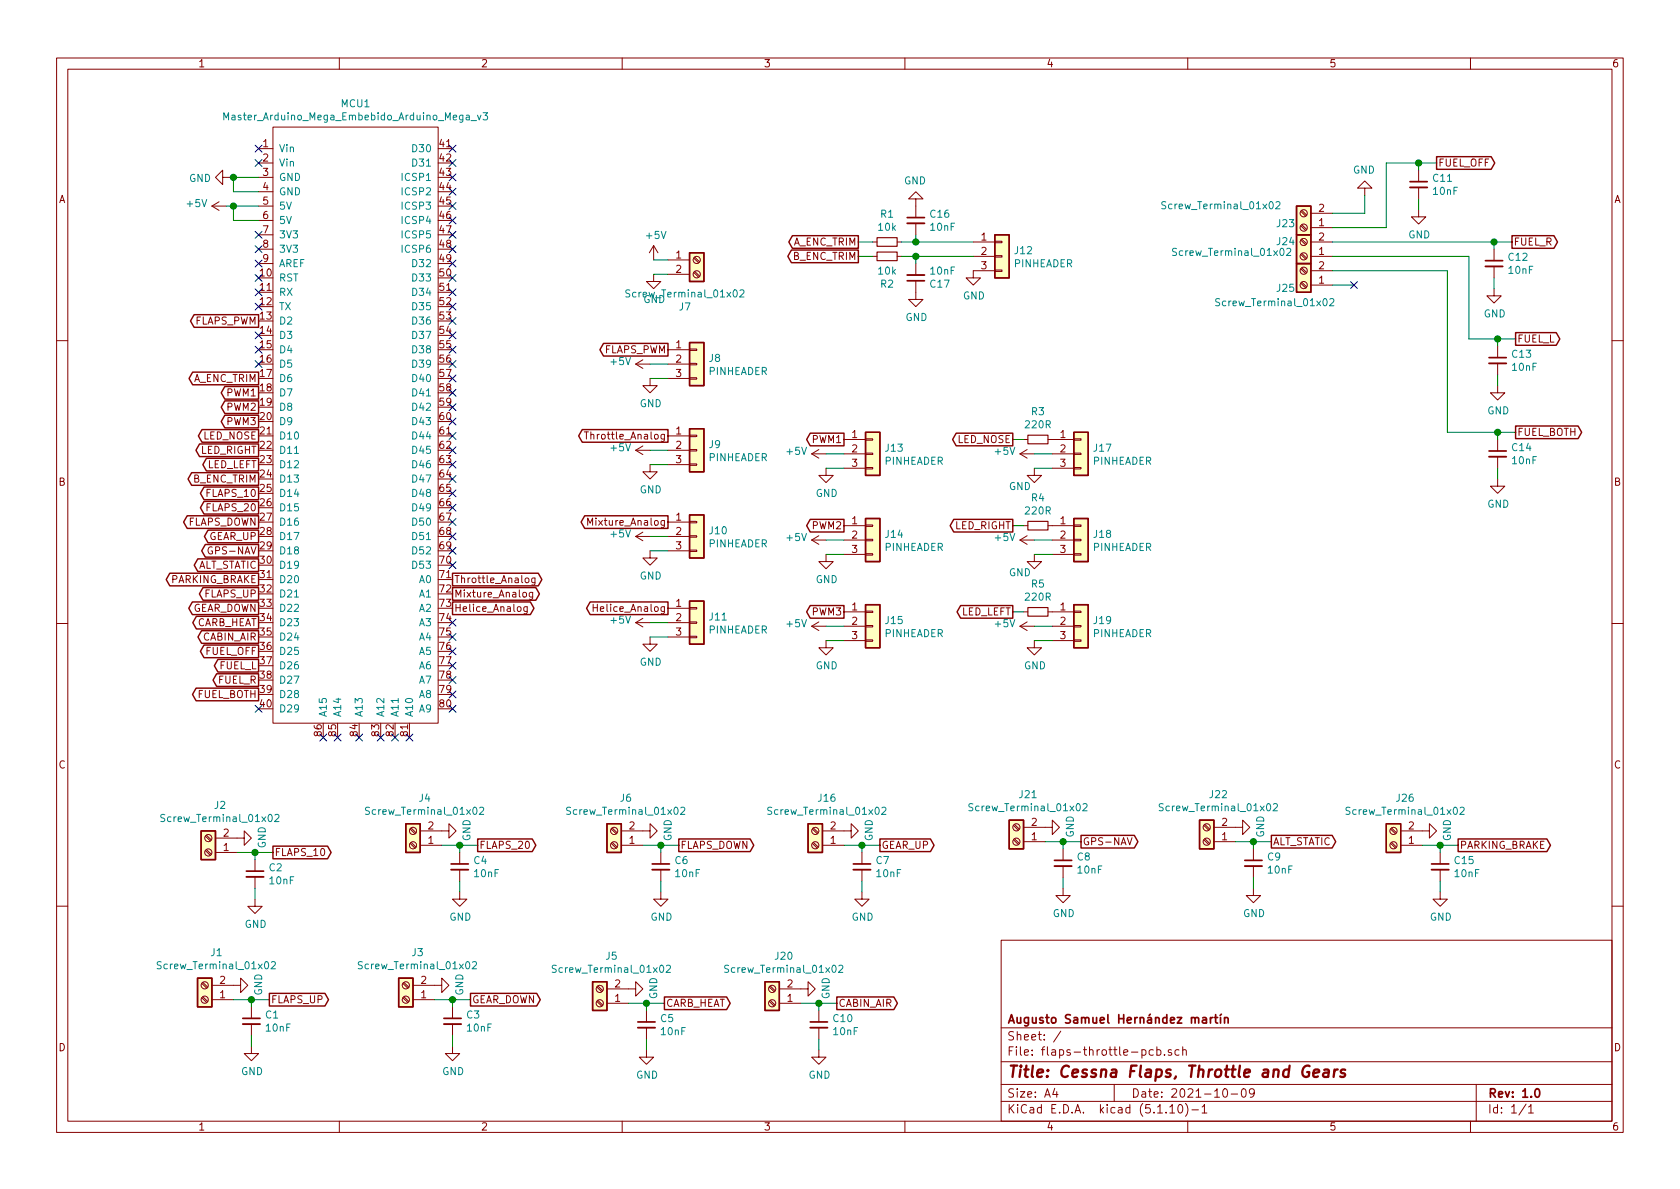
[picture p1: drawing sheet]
EESchema Schematic File Version 4
EELAYER 30 0
EELAYER END
$Descr A4 11693 8268
encoding utf-8
Sheet 1 1
Title "Cessna Flaps, Throttle and Gears"
Date "2021-10-09"
Rev "1.0"
Comp "Augusto Samuel Hernández martín"
Comment1 ""
Comment2 ""
Comment3 ""
Comment4 ""
$EndDescr
$Comp
L Device:C_Small C2
U 1 1
P 1775 6075
F 0 "C2" H 1867 6121 50  0000 L CNN
F 1 "10nF" H 1867 6030 50  0000 L CNN
F 2 "Capacitor_THT:C_Disc_D3.8mm_W2.6mm_P2.50mm" H 1775 6075 50  0001 C CNN
F 3 "~" H 1775 6075 50  0001 C CNN
	1    1775 6075
	1    0    0    -1  
$EndComp
Wire Wire Line
	1650 5925 1775 5925
Wire Wire Line
	1775 5925 1775 5975
Wire Wire Line
	1775 5925 1900 5925
Connection ~ 1775 5925
Wire Wire Line
	1775 6175 1775 6250
$Comp
L power:GND #PWR06
U 1 1
P 1775 6250
F 0 "#PWR06" H 1775 6000 50  0001 C CNN
F 1 "GND" H 1780 6077 50  0000 C CNN
F 2 "" H 1775 6250 50  0001 C CNN
F 3 "" H 1775 6250 50  0001 C CNN
	1    1775 6250
	1    0    0    -1  
$EndComp
$Comp
L Device:C_Small C4
U 1 1
P 3200 6025
F 0 "C4" H 3292 6071 50  0000 L CNN
F 1 "10nF" H 3292 5980 50  0000 L CNN
F 2 "Capacitor_THT:C_Disc_D3.8mm_W2.6mm_P2.50mm" H 3200 6025 50  0001 C CNN
F 3 "~" H 3200 6025 50  0001 C CNN
	1    3200 6025
	1    0    0    -1  
$EndComp
Wire Wire Line
	3075 5875 3200 5875
Wire Wire Line
	3200 5875 3200 5925
Wire Wire Line
	3200 5875 3325 5875
Connection ~ 3200 5875
Wire Wire Line
	3200 6125 3200 6200
$Comp
L power:GND #PWR010
U 1 1
P 3200 6200
F 0 "#PWR010" H 3200 5950 50  0001 C CNN
F 1 "GND" H 3205 6027 50  0000 C CNN
F 2 "" H 3200 6200 50  0001 C CNN
F 3 "" H 3200 6200 50  0001 C CNN
	1    3200 6200
	1    0    0    -1  
$EndComp
$Comp
L Device:C_Small C6
U 1 1
P 4600 6025
F 0 "C6" H 4692 6071 50  0000 L CNN
F 1 "10nF" H 4692 5980 50  0000 L CNN
F 2 "Capacitor_THT:C_Disc_D3.8mm_W2.6mm_P2.50mm" H 4600 6025 50  0001 C CNN
F 3 "~" H 4600 6025 50  0001 C CNN
	1    4600 6025
	1    0    0    -1  
$EndComp
Wire Wire Line
	4475 5875 4600 5875
Wire Wire Line
	4600 5875 4600 5925
Wire Wire Line
	4600 5875 4725 5875
Connection ~ 4600 5875
Wire Wire Line
	4600 6125 4600 6200
$Comp
L power:GND #PWR024
U 1 1
P 4600 6200
F 0 "#PWR024" H 4600 5950 50  0001 C CNN
F 1 "GND" H 4605 6027 50  0000 C CNN
F 2 "" H 4600 6200 50  0001 C CNN
F 3 "" H 4600 6200 50  0001 C CNN
	1    4600 6200
	1    0    0    -1  
$EndComp
Text GLabel 4725 5875 2    50   Output ~ 0
FLAPS_DOWN
$Comp
L Device:C_Small C7
U 1 1
P 6000 6025
F 0 "C7" H 6092 6071 50  0000 L CNN
F 1 "10nF" H 6092 5980 50  0000 L CNN
F 2 "Capacitor_THT:C_Disc_D3.8mm_W2.6mm_P2.50mm" H 6000 6025 50  0001 C CNN
F 3 "~" H 6000 6025 50  0001 C CNN
	1    6000 6025
	1    0    0    -1  
$EndComp
Wire Wire Line
	5875 5875 6000 5875
Wire Wire Line
	6000 5875 6000 5925
Wire Wire Line
	6000 5875 6125 5875
Connection ~ 6000 5875
Wire Wire Line
	6000 6125 6000 6200
$Comp
L power:GND #PWR034
U 1 1
P 6000 6200
F 0 "#PWR034" H 6000 5950 50  0001 C CNN
F 1 "GND" H 6005 6027 50  0000 C CNN
F 2 "" H 6000 6200 50  0001 C CNN
F 3 "" H 6000 6200 50  0001 C CNN
	1    6000 6200
	1    0    0    -1  
$EndComp
$Comp
L Device:C_Small C8
U 1 1
P 7400 6000
F 0 "C8" H 7492 6046 50  0000 L CNN
F 1 "10nF" H 7492 5955 50  0000 L CNN
F 2 "Capacitor_THT:C_Disc_D3.8mm_W2.6mm_P2.50mm" H 7400 6000 50  0001 C CNN
F 3 "~" H 7400 6000 50  0001 C CNN
	1    7400 6000
	1    0    0    -1  
$EndComp
Wire Wire Line
	7275 5850 7400 5850
Wire Wire Line
	7400 5850 7400 5900
Wire Wire Line
	7400 5850 7525 5850
Connection ~ 7400 5850
Wire Wire Line
	7400 6100 7400 6175
$Comp
L power:GND #PWR044
U 1 1
P 7400 6175
F 0 "#PWR044" H 7400 5925 50  0001 C CNN
F 1 "GND" H 7405 6002 50  0000 C CNN
F 2 "" H 7400 6175 50  0001 C CNN
F 3 "" H 7400 6175 50  0001 C CNN
	1    7400 6175
	1    0    0    -1  
$EndComp
$Comp
L Device:C_Small C9
U 1 1
P 8725 6000
F 0 "C9" H 8817 6046 50  0000 L CNN
F 1 "10nF" H 8817 5955 50  0000 L CNN
F 2 "Capacitor_THT:C_Disc_D3.8mm_W2.6mm_P2.50mm" H 8725 6000 50  0001 C CNN
F 3 "~" H 8725 6000 50  0001 C CNN
	1    8725 6000
	1    0    0    -1  
$EndComp
Wire Wire Line
	8600 5850 8725 5850
Wire Wire Line
	8725 5850 8725 5900
Wire Wire Line
	8725 5850 8850 5850
Connection ~ 8725 5850
Wire Wire Line
	8725 6100 8725 6175
$Comp
L power:GND #PWR046
U 1 1
P 8725 6175
F 0 "#PWR046" H 8725 5925 50  0001 C CNN
F 1 "GND" H 8730 6002 50  0000 C CNN
F 2 "" H 8725 6175 50  0001 C CNN
F 3 "" H 8725 6175 50  0001 C CNN
	1    8725 6175
	1    0    0    -1  
$EndComp
$Comp
L Device:C_Small C15
U 1 1
P 10025 6025
F 0 "C15" H 10117 6071 50  0000 L CNN
F 1 "10nF" H 10117 5980 50  0000 L CNN
F 2 "Capacitor_THT:C_Disc_D3.8mm_W2.6mm_P2.50mm" H 10025 6025 50  0001 C CNN
F 3 "~" H 10025 6025 50  0001 C CNN
	1    10025 6025
	1    0    0    -1  
$EndComp
Wire Wire Line
	9900 5875 10025 5875
Wire Wire Line
	10025 5875 10025 5925
Wire Wire Line
	10025 5875 10150 5875
Connection ~ 10025 5875
Wire Wire Line
	10025 6125 10025 6200
$Comp
L power:GND #PWR054
U 1 1
P 10025 6200
F 0 "#PWR054" H 10025 5950 50  0001 C CNN
F 1 "GND" H 10030 6027 50  0000 C CNN
F 2 "" H 10025 6200 50  0001 C CNN
F 3 "" H 10025 6200 50  0001 C CNN
	1    10025 6200
	1    0    0    -1  
$EndComp
Text GLabel 10150 5875 2    50   Output ~ 0
PARKING_BRAKE
$Comp
L Device:C_Small C1
U 1 1
P 1750 7100
F 0 "C1" H 1842 7146 50  0000 L CNN
F 1 "10nF" H 1842 7055 50  0000 L CNN
F 2 "Capacitor_THT:C_Disc_D3.8mm_W2.6mm_P2.50mm" H 1750 7100 50  0001 C CNN
F 3 "~" H 1750 7100 50  0001 C CNN
	1    1750 7100
	1    0    0    -1  
$EndComp
Wire Wire Line
	1625 6950 1750 6950
Wire Wire Line
	1750 6950 1750 7000
Wire Wire Line
	1750 6950 1875 6950
Connection ~ 1750 6950
Wire Wire Line
	1750 7200 1750 7275
$Comp
L power:GND #PWR05
U 1 1
P 1750 7275
F 0 "#PWR05" H 1750 7025 50  0001 C CNN
F 1 "GND" H 1755 7102 50  0000 C CNN
F 2 "" H 1750 7275 50  0001 C CNN
F 3 "" H 1750 7275 50  0001 C CNN
	1    1750 7275
	1    0    0    -1  
$EndComp
$Comp
L power:GND #PWR03
U 1 1
P 1625 6850
F 0 "#PWR03" H 1625 6600 50  0001 C CNN
F 1 "GND" H 1630 6677 50  0000 C CNN
F 2 "" H 1625 6850 50  0001 C CNN
F 3 "" H 1625 6850 50  0001 C CNN
	1    1625 6850
	0    -1   -1   0   
$EndComp
$Comp
L Device:C_Small C3
U 1 1
P 3150 7100
F 0 "C3" H 3242 7146 50  0000 L CNN
F 1 "10nF" H 3242 7055 50  0000 L CNN
F 2 "Capacitor_THT:C_Disc_D3.8mm_W2.6mm_P2.50mm" H 3150 7100 50  0001 C CNN
F 3 "~" H 3150 7100 50  0001 C CNN
	1    3150 7100
	1    0    0    -1  
$EndComp
Wire Wire Line
	3025 6950 3150 6950
Wire Wire Line
	3150 6950 3150 7000
Wire Wire Line
	3150 6950 3275 6950
Connection ~ 3150 6950
Wire Wire Line
	3150 7200 3150 7275
$Comp
L power:GND #PWR09
U 1 1
P 3150 7275
F 0 "#PWR09" H 3150 7025 50  0001 C CNN
F 1 "GND" H 3155 7102 50  0000 C CNN
F 2 "" H 3150 7275 50  0001 C CNN
F 3 "" H 3150 7275 50  0001 C CNN
	1    3150 7275
	1    0    0    -1  
$EndComp
$Comp
L Device:C_Small C5
U 1 1
P 4500 7125
F 0 "C5" H 4592 7171 50  0000 L CNN
F 1 "10nF" H 4592 7080 50  0000 L CNN
F 2 "Capacitor_THT:C_Disc_D3.8mm_W2.6mm_P2.50mm" H 4500 7125 50  0001 C CNN
F 3 "~" H 4500 7125 50  0001 C CNN
	1    4500 7125
	1    0    0    -1  
$EndComp
Wire Wire Line
	4375 6975 4500 6975
Wire Wire Line
	4500 6975 4500 7025
Wire Wire Line
	4500 6975 4625 6975
Connection ~ 4500 6975
Wire Wire Line
	4500 7225 4500 7300
$Comp
L power:GND #PWR023
U 1 1
P 4500 7300
F 0 "#PWR023" H 4500 7050 50  0001 C CNN
F 1 "GND" H 4505 7127 50  0000 C CNN
F 2 "" H 4500 7300 50  0001 C CNN
F 3 "" H 4500 7300 50  0001 C CNN
	1    4500 7300
	1    0    0    -1  
$EndComp
Text GLabel 4625 6975 2    50   Output ~ 0
CARB_HEAT
$Comp
L Device:C_Small C11
U 1 1
P 9875 1275
F 0 "C11" H 9967 1321 50  0000 L CNN
F 1 "10nF" H 9967 1230 50  0000 L CNN
F 2 "Capacitor_THT:C_Disc_D3.8mm_W2.6mm_P2.50mm" H 9875 1275 50  0001 C CNN
F 3 "~" H 9875 1275 50  0001 C CNN
	1    9875 1275
	1    0    0    -1  
$EndComp
Wire Wire Line
	9875 1125 9875 1175
Wire Wire Line
	9875 1125 10000 1125
Connection ~ 9875 1125
Wire Wire Line
	9875 1375 9875 1450
$Comp
L power:GND #PWR049
U 1 1
P 9875 1450
F 0 "#PWR049" H 9875 1200 50  0001 C CNN
F 1 "GND" H 9880 1277 50  0000 C CNN
F 2 "" H 9875 1450 50  0001 C CNN
F 3 "" H 9875 1450 50  0001 C CNN
	1    9875 1450
	1    0    0    -1  
$EndComp
Text GLabel 10000 1125 2    50   Output ~ 0
FUEL_OFF
$Comp
L Device:C_Small C12
U 1 1
P 10400 1825
F 0 "C12" H 10492 1871 50  0000 L CNN
F 1 "10nF" H 10492 1780 50  0000 L CNN
F 2 "Capacitor_THT:C_Disc_D3.8mm_W2.6mm_P2.50mm" H 10400 1825 50  0001 C CNN
F 3 "~" H 10400 1825 50  0001 C CNN
	1    10400 1825
	1    0    0    -1  
$EndComp
Wire Wire Line
	10400 1675 10400 1725
Wire Wire Line
	10400 1675 10525 1675
Connection ~ 10400 1675
Wire Wire Line
	10400 1925 10400 2000
$Comp
L power:GND #PWR051
U 1 1
P 10400 2000
F 0 "#PWR051" H 10400 1750 50  0001 C CNN
F 1 "GND" H 10405 1827 50  0000 C CNN
F 2 "" H 10400 2000 50  0001 C CNN
F 3 "" H 10400 2000 50  0001 C CNN
	1    10400 2000
	1    0    0    -1  
$EndComp
Text GLabel 10525 1675 2    50   Output ~ 0
FUEL_R
Wire Wire Line
	9275 1575 9650 1575
Wire Wire Line
	9650 1125 9875 1125
Wire Wire Line
	9650 1125 9650 1575
Wire Wire Line
	9275 1675 10400 1675
$Comp
L Device:C_Small C13
U 1 1
P 10425 2500
F 0 "C13" H 10517 2546 50  0000 L CNN
F 1 "10nF" H 10517 2455 50  0000 L CNN
F 2 "Capacitor_THT:C_Disc_D3.8mm_W2.6mm_P2.50mm" H 10425 2500 50  0001 C CNN
F 3 "~" H 10425 2500 50  0001 C CNN
	1    10425 2500
	1    0    0    -1  
$EndComp
Wire Wire Line
	10425 2350 10425 2400
Wire Wire Line
	10425 2350 10550 2350
Connection ~ 10425 2350
Wire Wire Line
	10425 2600 10425 2675
$Comp
L power:GND #PWR052
U 1 1
P 10425 2675
F 0 "#PWR052" H 10425 2425 50  0001 C CNN
F 1 "GND" H 10430 2502 50  0000 C CNN
F 2 "" H 10425 2675 50  0001 C CNN
F 3 "" H 10425 2675 50  0001 C CNN
	1    10425 2675
	1    0    0    -1  
$EndComp
Text GLabel 10550 2350 2    50   Output ~ 0
FUEL_L
Wire Wire Line
	9275 1775 10225 1775
Wire Wire Line
	10225 1775 10225 2350
Wire Wire Line
	10225 2350 10425 2350
$Comp
L Device:C_Small C14
U 1 1
P 10425 3150
F 0 "C14" H 10517 3196 50  0000 L CNN
F 1 "10nF" H 10517 3105 50  0000 L CNN
F 2 "Capacitor_THT:C_Disc_D3.8mm_W2.6mm_P2.50mm" H 10425 3150 50  0001 C CNN
F 3 "~" H 10425 3150 50  0001 C CNN
	1    10425 3150
	1    0    0    -1  
$EndComp
Wire Wire Line
	10425 3000 10425 3050
Wire Wire Line
	10425 3000 10550 3000
Connection ~ 10425 3000
Wire Wire Line
	10425 3250 10425 3325
$Comp
L power:GND #PWR053
U 1 1
P 10425 3325
F 0 "#PWR053" H 10425 3075 50  0001 C CNN
F 1 "GND" H 10430 3152 50  0000 C CNN
F 2 "" H 10425 3325 50  0001 C CNN
F 3 "" H 10425 3325 50  0001 C CNN
	1    10425 3325
	1    0    0    -1  
$EndComp
Text GLabel 10550 3000 2    50   Output ~ 0
FUEL_BOTH
Wire Wire Line
	9275 1875 10075 1875
Wire Wire Line
	10075 1875 10075 3000
Wire Wire Line
	10075 3000 10425 3000
Wire Wire Line
	9275 1975 9425 1975
Wire Wire Line
	9275 1475 9500 1475
Wire Wire Line
	9500 1475 9500 1350
$Comp
L power:GND #PWR047
U 1 1
P 9500 1350
F 0 "#PWR047" H 9500 1100 50  0001 C CNN
F 1 "GND" H 9505 1177 50  0000 C CNN
F 2 "" H 9500 1350 50  0001 C CNN
F 3 "" H 9500 1350 50  0001 C CNN
	1    9500 1350
	-1   0    0    1   
$EndComp
Text GLabel 1800 3725 0    50   Output ~ 0
GEAR_UP
Text GLabel 1800 4225 0    50   Output ~ 0
GEAR_DOWN
Text GLabel 1800 3625 0    50   Output ~ 0
FLAPS_DOWN
Text GLabel 1800 4125 0    50   Output ~ 0
FLAPS_UP
Text GLabel 1800 3525 0    50   Output ~ 0
FLAPS_20
Text GLabel 1800 4025 0    50   Output ~ 0
PARKING_BRAKE
Text GLabel 1800 3825 0    50   Output ~ 0
GPS-NAV
Text GLabel 1800 3925 0    50   Output ~ 0
ALT_STATIC
Text GLabel 1800 4325 0    50   Output ~ 0
CARB_HEAT
Text GLabel 1800 4425 0    50   Output ~ 0
CABIN_AIR
Text GLabel 1800 4525 0    50   Output ~ 0
FUEL_OFF
Text GLabel 1800 4625 0    50   Output ~ 0
FUEL_L
Text GLabel 1800 4725 0    50   Output ~ 0
FUEL_R
Text GLabel 1800 4825 0    50   Output ~ 0
FUEL_BOTH
$Comp
L Connector:Screw_Terminal_01x02 J1
U 1 1
P 1425 6950
F 0 "J1" H 1343 6625 50  0000 C CNN
F 1 "Screw_Terminal_01x02" H 1343 6716 50  0000 C CNN
F 2 "TerminalBlock:TerminalBlock_bornier-2_P5.08mm" H 1425 6950 50  0001 C CNN
F 3 "~" H 1425 6950 50  0001 C CNN
	1    1425 6950
	-1   0    0    1   
$EndComp
$Comp
L Connector:Screw_Terminal_01x02 J3
U 1 1
P 2825 6950
F 0 "J3" H 2743 6625 50  0000 C CNN
F 1 "Screw_Terminal_01x02" H 2743 6716 50  0000 C CNN
F 2 "TerminalBlock:TerminalBlock_bornier-2_P5.08mm" H 2825 6950 50  0001 C CNN
F 3 "~" H 2825 6950 50  0001 C CNN
	1    2825 6950
	-1   0    0    1   
$EndComp
$Comp
L Connector:Screw_Terminal_01x02 J5
U 1 1
P 4175 6975
F 0 "J5" H 4093 6650 50  0000 C CNN
F 1 "Screw_Terminal_01x02" H 4093 6741 50  0000 C CNN
F 2 "TerminalBlock:TerminalBlock_bornier-2_P5.08mm" H 4175 6975 50  0001 C CNN
F 3 "~" H 4175 6975 50  0001 C CNN
	1    4175 6975
	-1   0    0    1   
$EndComp
$Comp
L Connector:Screw_Terminal_01x02 J2
U 1 1
P 1450 5925
F 0 "J2" H 1368 5600 50  0000 C CNN
F 1 "Screw_Terminal_01x02" H 1368 5691 50  0000 C CNN
F 2 "TerminalBlock:TerminalBlock_bornier-2_P5.08mm" H 1450 5925 50  0001 C CNN
F 3 "~" H 1450 5925 50  0001 C CNN
	1    1450 5925
	-1   0    0    1   
$EndComp
$Comp
L Connector:Screw_Terminal_01x02 J4
U 1 1
P 2875 5875
F 0 "J4" H 2793 5550 50  0000 C CNN
F 1 "Screw_Terminal_01x02" H 2793 5641 50  0000 C CNN
F 2 "TerminalBlock:TerminalBlock_bornier-2_P5.08mm" H 2875 5875 50  0001 C CNN
F 3 "~" H 2875 5875 50  0001 C CNN
	1    2875 5875
	-1   0    0    1   
$EndComp
$Comp
L Connector:Screw_Terminal_01x02 J6
U 1 1
P 4275 5875
F 0 "J6" H 4193 5550 50  0000 C CNN
F 1 "Screw_Terminal_01x02" H 4193 5641 50  0000 C CNN
F 2 "TerminalBlock:TerminalBlock_bornier-2_P5.08mm" H 4275 5875 50  0001 C CNN
F 3 "~" H 4275 5875 50  0001 C CNN
	1    4275 5875
	-1   0    0    1   
$EndComp
$Comp
L Connector:Screw_Terminal_01x02 J16
U 1 1
P 5675 5875
F 0 "J16" H 5593 5550 50  0000 C CNN
F 1 "Screw_Terminal_01x02" H 5593 5641 50  0000 C CNN
F 2 "TerminalBlock:TerminalBlock_bornier-2_P5.08mm" H 5675 5875 50  0001 C CNN
F 3 "~" H 5675 5875 50  0001 C CNN
	1    5675 5875
	-1   0    0    1   
$EndComp
$Comp
L Connector:Screw_Terminal_01x02 J21
U 1 1
P 7075 5850
F 0 "J21" H 6993 5525 50  0000 C CNN
F 1 "Screw_Terminal_01x02" H 6993 5616 50  0000 C CNN
F 2 "TerminalBlock:TerminalBlock_bornier-2_P5.08mm" H 7075 5850 50  0001 C CNN
F 3 "~" H 7075 5850 50  0001 C CNN
	1    7075 5850
	-1   0    0    1   
$EndComp
$Comp
L Connector:Screw_Terminal_01x02 J22
U 1 1
P 8400 5850
F 0 "J22" H 8318 5525 50  0000 C CNN
F 1 "Screw_Terminal_01x02" H 8318 5616 50  0000 C CNN
F 2 "TerminalBlock:TerminalBlock_bornier-2_P5.08mm" H 8400 5850 50  0001 C CNN
F 3 "~" H 8400 5850 50  0001 C CNN
	1    8400 5850
	-1   0    0    1   
$EndComp
$Comp
L Connector:Screw_Terminal_01x02 J23
U 1 1
P 9075 1575
F 0 "J23" H 9200 1550 50  0000 C CNN
F 1 "Screw_Terminal_01x02" H 9650 1425 50  0000 C CNN
F 2 "TerminalBlock:TerminalBlock_bornier-2_P5.08mm" H 9075 1575 50  0001 C CNN
F 3 "~" H 9075 1575 50  0001 C CNN
	1    9075 1575
	-1   0    0    1   
$EndComp
$Comp
L Connector:Screw_Terminal_01x02 J24
U 1 1
P 9075 1775
F 0 "J24" H 9200 1675 50  0000 C CNN
F 1 "Screw_Terminal_01x02" H 9575 1750 50  0000 C CNN
F 2 "TerminalBlock:TerminalBlock_bornier-2_P5.08mm" H 9075 1775 50  0001 C CNN
F 3 "~" H 9075 1775 50  0001 C CNN
	1    9075 1775
	-1   0    0    1   
$EndComp
$Comp
L Connector:Screw_Terminal_01x02 J25
U 1 1
P 9075 1975
F 0 "J25" H 9200 2000 50  0000 C CNN
F 1 "Screw_Terminal_01x02" H 9275 2100 50  0000 C CNN
F 2 "TerminalBlock:TerminalBlock_bornier-2_P5.08mm" H 9075 1975 50  0001 C CNN
F 3 "~" H 9075 1975 50  0001 C CNN
	1    9075 1975
	-1   0    0    1   
$EndComp
$Comp
L power:GND #PWR07
U 1 1
P 3025 6850
F 0 "#PWR07" H 3025 6600 50  0001 C CNN
F 1 "GND" H 3030 6677 50  0000 C CNN
F 2 "" H 3025 6850 50  0001 C CNN
F 3 "" H 3025 6850 50  0001 C CNN
	1    3025 6850
	0    -1   -1   0   
$EndComp
$Comp
L power:GND #PWR021
U 1 1
P 4375 6875
F 0 "#PWR021" H 4375 6625 50  0001 C CNN
F 1 "GND" H 4380 6702 50  0000 C CNN
F 2 "" H 4375 6875 50  0001 C CNN
F 3 "" H 4375 6875 50  0001 C CNN
	1    4375 6875
	0    -1   -1   0   
$EndComp
$Comp
L power:GND #PWR04
U 1 1
P 1650 5825
F 0 "#PWR04" H 1650 5575 50  0001 C CNN
F 1 "GND" H 1655 5652 50  0000 C CNN
F 2 "" H 1650 5825 50  0001 C CNN
F 3 "" H 1650 5825 50  0001 C CNN
	1    1650 5825
	0    -1   -1   0   
$EndComp
$Comp
L power:GND #PWR08
U 1 1
P 3075 5775
F 0 "#PWR08" H 3075 5525 50  0001 C CNN
F 1 "GND" H 3080 5602 50  0000 C CNN
F 2 "" H 3075 5775 50  0001 C CNN
F 3 "" H 3075 5775 50  0001 C CNN
	1    3075 5775
	0    -1   -1   0   
$EndComp
$Comp
L power:GND #PWR022
U 1 1
P 4475 5775
F 0 "#PWR022" H 4475 5525 50  0001 C CNN
F 1 "GND" H 4480 5602 50  0000 C CNN
F 2 "" H 4475 5775 50  0001 C CNN
F 3 "" H 4475 5775 50  0001 C CNN
	1    4475 5775
	0    -1   -1   0   
$EndComp
$Comp
L power:GND #PWR033
U 1 1
P 5875 5775
F 0 "#PWR033" H 5875 5525 50  0001 C CNN
F 1 "GND" H 5880 5602 50  0000 C CNN
F 2 "" H 5875 5775 50  0001 C CNN
F 3 "" H 5875 5775 50  0001 C CNN
	1    5875 5775
	0    -1   -1   0   
$EndComp
$Comp
L power:GND #PWR043
U 1 1
P 7275 5750
F 0 "#PWR043" H 7275 5500 50  0001 C CNN
F 1 "GND" H 7280 5577 50  0000 C CNN
F 2 "" H 7275 5750 50  0001 C CNN
F 3 "" H 7275 5750 50  0001 C CNN
	1    7275 5750
	0    -1   -1   0   
$EndComp
$Comp
L power:GND #PWR045
U 1 1
P 8600 5750
F 0 "#PWR045" H 8600 5500 50  0001 C CNN
F 1 "GND" H 8605 5577 50  0000 C CNN
F 2 "" H 8600 5750 50  0001 C CNN
F 3 "" H 8600 5750 50  0001 C CNN
	1    8600 5750
	0    -1   -1   0   
$EndComp
$Comp
L Connector:Screw_Terminal_01x02 J26
U 1 1
P 9700 5875
F 0 "J26" H 9618 5550 50  0000 C CNN
F 1 "Screw_Terminal_01x02" H 9618 5641 50  0000 C CNN
F 2 "TerminalBlock:TerminalBlock_bornier-2_P5.08mm" H 9700 5875 50  0001 C CNN
F 3 "~" H 9700 5875 50  0001 C CNN
	1    9700 5875
	-1   0    0    1   
$EndComp
$Comp
L power:GND #PWR050
U 1 1
P 9900 5775
F 0 "#PWR050" H 9900 5525 50  0001 C CNN
F 1 "GND" H 9905 5602 50  0000 C CNN
F 2 "" H 9900 5775 50  0001 C CNN
F 3 "" H 9900 5775 50  0001 C CNN
	1    9900 5775
	0    -1   -1   0   
$EndComp
$Comp
L Master-cache:Master_Arduino_Mega_Embebido_Arduino_Mega_v3 MCU1
U 1 1
P 2450 3925
F 0 "MCU1" H 2475 7140 50  0000 C CNN
F 1 "Master_Arduino_Mega_Embebido_Arduino_Mega_v3" H 2475 7049 50  0000 C CNN
F 2 "Mega2560-pro-mini-radio:MEGA_Embebido" V 3550 5125 50  0001 C CNN
F 3 "" V 3550 5125 50  0001 C CNN
	1    2450 3925
	1    0    0    -1  
$EndComp
$Comp
L power:+5V #PWR01
U 1 1
P 1575 1425
F 0 "#PWR01" H 1575 1275 50  0001 C CNN
F 1 "+5V" V 1590 1553 50  0000 L CNN
F 2 "" H 1575 1425 50  0001 C CNN
F 3 "" H 1575 1425 50  0001 C CNN
	1    1575 1425
	0    -1   -1   0   
$EndComp
$Comp
L power:GND #PWR02
U 1 1
P 1600 1225
F 0 "#PWR02" H 1600 975 50  0001 C CNN
F 1 "GND" V 1605 1097 50  0000 R CNN
F 2 "" H 1600 1225 50  0001 C CNN
F 3 "" H 1600 1225 50  0001 C CNN
	1    1600 1225
	0    1    1    0   
$EndComp
Wire Wire Line
	1800 1225 1625 1225
Wire Wire Line
	1800 1325 1625 1325
Wire Wire Line
	1625 1325 1625 1225
Connection ~ 1625 1225
Wire Wire Line
	1625 1225 1600 1225
Wire Wire Line
	1800 1425 1625 1425
Wire Wire Line
	1800 1525 1625 1525
Wire Wire Line
	1625 1525 1625 1425
Connection ~ 1625 1425
Wire Wire Line
	1625 1425 1575 1425
Text GLabel 1800 2225 0    50   Output ~ 0
FLAPS_PWM
Text GLabel 1800 2625 0    50   Output ~ 0
A_ENC_TRIM
Text GLabel 1800 3325 0    50   Output ~ 0
B_ENC_TRIM
Text GLabel 5975 1675 0    50   Output ~ 0
A_ENC_TRIM
$Comp
L power:GND #PWR028
U 1 1
P 5750 3250
F 0 "#PWR028" H 5750 3000 50  0001 C CNN
F 1 "GND" H 5755 3077 50  0000 C CNN
F 2 "" H 5750 3250 50  0001 C CNN
F 3 "" H 5750 3250 50  0001 C CNN
	1    5750 3250
	1    0    0    -1  
$EndComp
$Comp
L power:+5V #PWR027
U 1 1
P 5750 3150
F 0 "#PWR027" H 5750 3000 50  0001 C CNN
F 1 "+5V" V 5765 3278 50  0000 L CNN
F 2 "" H 5750 3150 50  0001 C CNN
F 3 "" H 5750 3150 50  0001 C CNN
	1    5750 3150
	0    -1   -1   0   
$EndComp
Wire Wire Line
	5750 3150 5875 3150
Wire Wire Line
	5875 3250 5750 3250
$Comp
L Connector_Generic:Conn_01x03 J14
U 1 1
P 6075 3750
F 0 "J14" H 6155 3792 50  0000 L CNN
F 1 "PINHEADER" H 6155 3701 50  0000 L CNN
F 2 "Connector_PinSocket_2.54mm:PinSocket_1x03_P2.54mm_Vertical" H 6075 3750 50  0001 C CNN
F 3 "~" H 6075 3750 50  0001 C CNN
	1    6075 3750
	1    0    0    -1  
$EndComp
$Comp
L power:GND #PWR030
U 1 1
P 5750 3850
F 0 "#PWR030" H 5750 3600 50  0001 C CNN
F 1 "GND" H 5755 3677 50  0000 C CNN
F 2 "" H 5750 3850 50  0001 C CNN
F 3 "" H 5750 3850 50  0001 C CNN
	1    5750 3850
	1    0    0    -1  
$EndComp
$Comp
L power:+5V #PWR029
U 1 1
P 5750 3750
F 0 "#PWR029" H 5750 3600 50  0001 C CNN
F 1 "+5V" V 5765 3878 50  0000 L CNN
F 2 "" H 5750 3750 50  0001 C CNN
F 3 "" H 5750 3750 50  0001 C CNN
	1    5750 3750
	0    -1   -1   0   
$EndComp
Wire Wire Line
	5750 3750 5875 3750
Wire Wire Line
	5875 3850 5750 3850
$Comp
L Connector_Generic:Conn_01x03 J15
U 1 1
P 6075 4350
F 0 "J15" H 6155 4392 50  0000 L CNN
F 1 "PINHEADER" H 6155 4301 50  0000 L CNN
F 2 "Connector_PinSocket_2.54mm:PinSocket_1x03_P2.54mm_Vertical" H 6075 4350 50  0001 C CNN
F 3 "~" H 6075 4350 50  0001 C CNN
	1    6075 4350
	1    0    0    -1  
$EndComp
$Comp
L power:GND #PWR032
U 1 1
P 5750 4450
F 0 "#PWR032" H 5750 4200 50  0001 C CNN
F 1 "GND" H 5755 4277 50  0000 C CNN
F 2 "" H 5750 4450 50  0001 C CNN
F 3 "" H 5750 4450 50  0001 C CNN
	1    5750 4450
	1    0    0    -1  
$EndComp
$Comp
L power:+5V #PWR031
U 1 1
P 5750 4350
F 0 "#PWR031" H 5750 4200 50  0001 C CNN
F 1 "+5V" V 5765 4478 50  0000 L CNN
F 2 "" H 5750 4350 50  0001 C CNN
F 3 "" H 5750 4350 50  0001 C CNN
	1    5750 4350
	0    -1   -1   0   
$EndComp
Wire Wire Line
	5750 4350 5875 4350
Wire Wire Line
	5875 4450 5750 4450
$Comp
L power:GND #PWR012
U 1 1
P 4525 2625
F 0 "#PWR012" H 4525 2375 50  0001 C CNN
F 1 "GND" H 4530 2452 50  0000 C CNN
F 2 "" H 4525 2625 50  0001 C CNN
F 3 "" H 4525 2625 50  0001 C CNN
	1    4525 2625
	1    0    0    -1  
$EndComp
$Comp
L power:+5V #PWR011
U 1 1
P 4525 2525
F 0 "#PWR011" H 4525 2375 50  0001 C CNN
F 1 "+5V" V 4540 2653 50  0000 L CNN
F 2 "" H 4525 2525 50  0001 C CNN
F 3 "" H 4525 2525 50  0001 C CNN
	1    4525 2525
	0    -1   -1   0   
$EndComp
Wire Wire Line
	4525 2525 4650 2525
Wire Wire Line
	4650 2625 4525 2625
Text GLabel 4650 2425 0    50   Output ~ 0
FLAPS_PWM
$Comp
L power:GND #PWR014
U 1 1
P 4525 3225
F 0 "#PWR014" H 4525 2975 50  0001 C CNN
F 1 "GND" H 4530 3052 50  0000 C CNN
F 2 "" H 4525 3225 50  0001 C CNN
F 3 "" H 4525 3225 50  0001 C CNN
	1    4525 3225
	1    0    0    -1  
$EndComp
$Comp
L power:+5V #PWR013
U 1 1
P 4525 3125
F 0 "#PWR013" H 4525 2975 50  0001 C CNN
F 1 "+5V" V 4540 3253 50  0000 L CNN
F 2 "" H 4525 3125 50  0001 C CNN
F 3 "" H 4525 3125 50  0001 C CNN
	1    4525 3125
	0    -1   -1   0   
$EndComp
Wire Wire Line
	4525 3125 4650 3125
Wire Wire Line
	4650 3225 4525 3225
Text GLabel 4650 3025 0    50   Output ~ 0
Throttle_Analog
$Comp
L Connector_Generic:Conn_01x03 J10
U 1 1
P 4850 3725
F 0 "J10" H 4930 3767 50  0000 L CNN
F 1 "PINHEADER" H 4930 3676 50  0000 L CNN
F 2 "Connector_PinSocket_2.54mm:PinSocket_1x03_P2.54mm_Vertical" H 4850 3725 50  0001 C CNN
F 3 "~" H 4850 3725 50  0001 C CNN
	1    4850 3725
	1    0    0    -1  
$EndComp
$Comp
L power:GND #PWR016
U 1 1
P 4525 3825
F 0 "#PWR016" H 4525 3575 50  0001 C CNN
F 1 "GND" H 4530 3652 50  0000 C CNN
F 2 "" H 4525 3825 50  0001 C CNN
F 3 "" H 4525 3825 50  0001 C CNN
	1    4525 3825
	1    0    0    -1  
$EndComp
$Comp
L power:+5V #PWR015
U 1 1
P 4525 3725
F 0 "#PWR015" H 4525 3575 50  0001 C CNN
F 1 "+5V" V 4540 3853 50  0000 L CNN
F 2 "" H 4525 3725 50  0001 C CNN
F 3 "" H 4525 3725 50  0001 C CNN
	1    4525 3725
	0    -1   -1   0   
$EndComp
Wire Wire Line
	4525 3725 4650 3725
Wire Wire Line
	4650 3825 4525 3825
Text GLabel 4650 3625 0    50   Output ~ 0
Mixture_Analog
$Comp
L Connector_Generic:Conn_01x03 J11
U 1 1
P 4850 4325
F 0 "J11" H 4930 4367 50  0000 L CNN
F 1 "PINHEADER" H 4930 4276 50  0000 L CNN
F 2 "Connector_PinSocket_2.54mm:PinSocket_1x03_P2.54mm_Vertical" H 4850 4325 50  0001 C CNN
F 3 "~" H 4850 4325 50  0001 C CNN
	1    4850 4325
	1    0    0    -1  
$EndComp
$Comp
L power:GND #PWR018
U 1 1
P 4525 4425
F 0 "#PWR018" H 4525 4175 50  0001 C CNN
F 1 "GND" H 4530 4252 50  0000 C CNN
F 2 "" H 4525 4425 50  0001 C CNN
F 3 "" H 4525 4425 50  0001 C CNN
	1    4525 4425
	1    0    0    -1  
$EndComp
$Comp
L power:+5V #PWR017
U 1 1
P 4525 4325
F 0 "#PWR017" H 4525 4175 50  0001 C CNN
F 1 "+5V" V 4540 4453 50  0000 L CNN
F 2 "" H 4525 4325 50  0001 C CNN
F 3 "" H 4525 4325 50  0001 C CNN
	1    4525 4325
	0    -1   -1   0   
$EndComp
Wire Wire Line
	4525 4325 4650 4325
Wire Wire Line
	4650 4425 4525 4425
Text GLabel 4650 4225 0    50   Output ~ 0
Helice_Analog
$Comp
L Connector_Generic:Conn_01x03 J9
U 1 1
P 4850 3125
F 0 "J9" H 4930 3167 50  0000 L CNN
F 1 "PINHEADER" H 4930 3076 50  0000 L CNN
F 2 "Connector_PinSocket_2.54mm:PinSocket_1x03_P2.54mm_Vertical" H 4850 3125 50  0001 C CNN
F 3 "~" H 4850 3125 50  0001 C CNN
	1    4850 3125
	1    0    0    -1  
$EndComp
$Comp
L Connector_Generic:Conn_01x03 J8
U 1 1
P 4850 2525
F 0 "J8" H 4930 2567 50  0000 L CNN
F 1 "PINHEADER" H 4930 2476 50  0000 L CNN
F 2 "Connector_PinSocket_2.54mm:PinSocket_1x03_P2.54mm_Vertical" H 4850 2525 50  0001 C CNN
F 3 "~" H 4850 2525 50  0001 C CNN
	1    4850 2525
	1    0    0    -1  
$EndComp
$Comp
L Connector:Screw_Terminal_01x02 J7
U 1 1
P 4850 1800
F 0 "J7" H 4768 1475 50  0000 C CNN
F 1 "Screw_Terminal_01x02" H 4768 1566 50  0000 C CNN
F 2 "TerminalBlock:TerminalBlock_bornier-2_P5.08mm" H 4850 1800 50  0001 C CNN
F 3 "~" H 4850 1800 50  0001 C CNN
	1    4850 1800
	1    0    0    -1  
$EndComp
$Comp
L power:+5V #PWR019
U 1 1
P 4550 1800
F 0 "#PWR019" H 4550 1650 50  0001 C CNN
F 1 "+5V" H 4565 1973 50  0000 C CNN
F 2 "" H 4550 1800 50  0001 C CNN
F 3 "" H 4550 1800 50  0001 C CNN
	1    4550 1800
	1    0    0    -1  
$EndComp
$Comp
L power:GND #PWR020
U 1 1
P 4550 1900
F 0 "#PWR020" H 4550 1650 50  0001 C CNN
F 1 "GND" H 4555 1727 50  0000 C CNN
F 2 "" H 4550 1900 50  0001 C CNN
F 3 "" H 4550 1900 50  0001 C CNN
	1    4550 1900
	1    0    0    -1  
$EndComp
Wire Wire Line
	4650 1800 4550 1800
Wire Wire Line
	4550 1900 4650 1900
NoConn ~ 1800 1625
NoConn ~ 1800 1125
NoConn ~ 1800 1025
NoConn ~ 1800 1725
NoConn ~ 1800 1825
NoConn ~ 1800 1925
NoConn ~ 1800 2025
NoConn ~ 1800 2125
NoConn ~ 1800 4925
NoConn ~ 2250 5125
NoConn ~ 2350 5125
NoConn ~ 2500 5125
NoConn ~ 2650 5125
NoConn ~ 2750 5125
NoConn ~ 2850 5125
NoConn ~ 3150 4925
NoConn ~ 3150 4825
NoConn ~ 3150 4725
NoConn ~ 3150 4625
NoConn ~ 3150 4525
NoConn ~ 3150 4425
NoConn ~ 3150 4325
NoConn ~ 3150 3925
NoConn ~ 3150 3825
NoConn ~ 3150 3725
NoConn ~ 3150 3625
NoConn ~ 3150 3525
NoConn ~ 3150 3425
NoConn ~ 3150 3325
NoConn ~ 3150 3225
NoConn ~ 3150 3125
NoConn ~ 3150 3025
NoConn ~ 3150 2925
NoConn ~ 3150 2825
NoConn ~ 3150 2725
NoConn ~ 3150 2625
NoConn ~ 3150 2525
NoConn ~ 3150 2425
NoConn ~ 3150 2325
NoConn ~ 3150 2225
NoConn ~ 3150 2125
NoConn ~ 3150 2025
NoConn ~ 3150 1925
NoConn ~ 3150 1825
NoConn ~ 3150 1725
NoConn ~ 3150 1625
NoConn ~ 3150 1525
NoConn ~ 3150 1425
NoConn ~ 3150 1325
NoConn ~ 3150 1225
NoConn ~ 3150 1125
NoConn ~ 3150 1025
$Comp
L Device:C_Small C10
U 1 1
P 5700 7125
F 0 "C10" H 5792 7171 50  0000 L CNN
F 1 "10nF" H 5792 7080 50  0000 L CNN
F 2 "Capacitor_THT:C_Disc_D3.8mm_W2.6mm_P2.50mm" H 5700 7125 50  0001 C CNN
F 3 "~" H 5700 7125 50  0001 C CNN
	1    5700 7125
	1    0    0    -1  
$EndComp
Wire Wire Line
	5575 6975 5700 6975
Wire Wire Line
	5700 6975 5700 7025
Wire Wire Line
	5700 6975 5825 6975
Connection ~ 5700 6975
Wire Wire Line
	5700 7225 5700 7300
$Comp
L power:GND #PWR026
U 1 1
P 5700 7300
F 0 "#PWR026" H 5700 7050 50  0001 C CNN
F 1 "GND" H 5705 7127 50  0000 C CNN
F 2 "" H 5700 7300 50  0001 C CNN
F 3 "" H 5700 7300 50  0001 C CNN
	1    5700 7300
	1    0    0    -1  
$EndComp
Text GLabel 5825 6975 2    50   Output ~ 0
CABIN_AIR
$Comp
L Connector:Screw_Terminal_01x02 J20
U 1 1
P 5375 6975
F 0 "J20" H 5293 6650 50  0000 C CNN
F 1 "Screw_Terminal_01x02" H 5293 6741 50  0000 C CNN
F 2 "TerminalBlock:TerminalBlock_bornier-2_P5.08mm" H 5375 6975 50  0001 C CNN
F 3 "~" H 5375 6975 50  0001 C CNN
	1    5375 6975
	-1   0    0    1   
$EndComp
$Comp
L power:GND #PWR025
U 1 1
P 5575 6875
F 0 "#PWR025" H 5575 6625 50  0001 C CNN
F 1 "GND" H 5580 6702 50  0000 C CNN
F 2 "" H 5575 6875 50  0001 C CNN
F 3 "" H 5575 6875 50  0001 C CNN
	1    5575 6875
	0    -1   -1   0   
$EndComp
$Comp
L Device:R_Small R1
U 1 1
P 6175 1675
F 0 "R1" V 5979 1675 50  0000 C CNN
F 1 "10k" V 6070 1675 50  0000 C CNN
F 2 "Resistor_THT:R_Axial_DIN0204_L3.6mm_D1.6mm_P7.62mm_Horizontal" H 6175 1675 50  0001 C CNN
F 3 "~" H 6175 1675 50  0001 C CNN
	1    6175 1675
	0    1    1    0   
$EndComp
$Comp
L Device:C_Small C16
U 1 1
P 6375 1525
F 0 "C16" H 6467 1571 50  0000 L CNN
F 1 "10nF" H 6467 1480 50  0000 L CNN
F 2 "Capacitor_THT:C_Disc_D3.8mm_W2.6mm_P2.50mm" H 6375 1525 50  0001 C CNN
F 3 "~" H 6375 1525 50  0001 C CNN
	1    6375 1525
	1    0    0    -1  
$EndComp
Wire Wire Line
	5975 1675 6075 1675
Wire Wire Line
	6275 1675 6375 1675
Wire Wire Line
	6375 1625 6375 1675
Connection ~ 6375 1675
Text GLabel 5975 1775 0    50   Output ~ 0
B_ENC_TRIM
$Comp
L Device:R_Small R2
U 1 1
P 6175 1775
F 0 "R2" V 5979 1775 50  0000 C CNN
F 1 "10k" V 6070 1775 50  0000 C CNN
F 2 "Resistor_THT:R_Axial_DIN0204_L3.6mm_D1.6mm_P7.62mm_Horizontal" H 6175 1775 50  0001 C CNN
F 3 "~" H 6175 1775 50  0001 C CNN
	1    6175 1775
	0    1    -1   0   
$EndComp
$Comp
L Device:C_Small C17
U 1 1
P 6375 1925
F 0 "C17" H 6467 1971 50  0000 L CNN
F 1 "10nF" H 6467 1880 50  0000 L CNN
F 2 "Capacitor_THT:C_Disc_D3.8mm_W2.6mm_P2.50mm" H 6375 1925 50  0001 C CNN
F 3 "~" H 6375 1925 50  0001 C CNN
	1    6375 1925
	1    0    0    1   
$EndComp
Wire Wire Line
	5975 1775 6075 1775
Wire Wire Line
	6275 1775 6375 1775
Wire Wire Line
	6375 1825 6375 1775
Connection ~ 6375 1775
Wire Wire Line
	6375 1675 6775 1675
Wire Wire Line
	6375 1775 6775 1775
$Comp
L power:GND #PWR042
U 1 1
P 6375 2025
F 0 "#PWR042" H 6375 1775 50  0001 C CNN
F 1 "GND" H 6380 1852 50  0000 C CNN
F 2 "" H 6375 2025 50  0001 C CNN
F 3 "" H 6375 2025 50  0001 C CNN
	1    6375 2025
	1    0    0    -1  
$EndComp
$Comp
L power:GND #PWR041
U 1 1
P 6375 1425
F 0 "#PWR041" H 6375 1175 50  0001 C CNN
F 1 "GND" H 6380 1252 50  0000 C CNN
F 2 "" H 6375 1425 50  0001 C CNN
F 3 "" H 6375 1425 50  0001 C CNN
	1    6375 1425
	-1   0    0    1   
$EndComp
$Comp
L power:GND #PWR048
U 1 1
P 6775 1875
F 0 "#PWR048" H 6775 1625 50  0001 C CNN
F 1 "GND" H 6780 1702 50  0000 C CNN
F 2 "" H 6775 1875 50  0001 C CNN
F 3 "" H 6775 1875 50  0001 C CNN
	1    6775 1875
	1    0    0    -1  
$EndComp
$Comp
L power:+5V #PWR039
U 1 1
P 7200 4350
F 0 "#PWR039" H 7200 4200 50  0001 C CNN
F 1 "+5V" V 7215 4478 50  0000 L CNN
F 2 "" H 7200 4350 50  0001 C CNN
F 3 "" H 7200 4350 50  0001 C CNN
	1    7200 4350
	0    -1   -1   0   
$EndComp
$Comp
L power:GND #PWR040
U 1 1
P 7200 4450
F 0 "#PWR040" H 7200 4200 50  0001 C CNN
F 1 "GND" H 7205 4277 50  0000 C CNN
F 2 "" H 7200 4450 50  0001 C CNN
F 3 "" H 7200 4450 50  0001 C CNN
	1    7200 4450
	1    0    0    -1  
$EndComp
$Comp
L power:+5V #PWR037
U 1 1
P 7200 3750
F 0 "#PWR037" H 7200 3600 50  0001 C CNN
F 1 "+5V" V 7215 3878 50  0000 L CNN
F 2 "" H 7200 3750 50  0001 C CNN
F 3 "" H 7200 3750 50  0001 C CNN
	1    7200 3750
	0    -1   -1   0   
$EndComp
$Comp
L power:GND #PWR038
U 1 1
P 7200 3850
F 0 "#PWR038" H 7200 3600 50  0001 C CNN
F 1 "GND" H 7100 3725 50  0000 C CNN
F 2 "" H 7200 3850 50  0001 C CNN
F 3 "" H 7200 3850 50  0001 C CNN
	1    7200 3850
	1    0    0    -1  
$EndComp
$Comp
L power:+5V #PWR035
U 1 1
P 7200 3150
F 0 "#PWR035" H 7200 3000 50  0001 C CNN
F 1 "+5V" V 7215 3278 50  0000 L CNN
F 2 "" H 7200 3150 50  0001 C CNN
F 3 "" H 7200 3150 50  0001 C CNN
	1    7200 3150
	0    -1   -1   0   
$EndComp
$Comp
L power:GND #PWR036
U 1 1
P 7200 3250
F 0 "#PWR036" H 7200 3000 50  0001 C CNN
F 1 "GND" H 7100 3125 50  0000 C CNN
F 2 "" H 7200 3250 50  0001 C CNN
F 3 "" H 7200 3250 50  0001 C CNN
	1    7200 3250
	1    0    0    -1  
$EndComp
Text GLabel 7050 4250 0    50   Output ~ 0
LED_LEFT
Wire Wire Line
	7325 4450 7200 4450
Wire Wire Line
	7200 4350 7325 4350
Text GLabel 7050 3650 0    50   Output ~ 0
LED_RIGHT
Wire Wire Line
	7325 3850 7200 3850
Wire Wire Line
	7200 3750 7325 3750
Text GLabel 7050 3050 0    50   Output ~ 0
LED_NOSE
Wire Wire Line
	7325 3250 7200 3250
Wire Wire Line
	7200 3150 7325 3150
NoConn ~ 1800 2325
NoConn ~ 1800 2425
NoConn ~ 1800 2525
Text GLabel 3150 4025 2    50   Output ~ 0
Throttle_Analog
Text GLabel 3150 4125 2    50   Output ~ 0
Mixture_Analog
Text GLabel 3150 4225 2    50   Output ~ 0
Helice_Analog
NoConn ~ 9425 1975
$Comp
L Device:R_Small R3
U 1 1
P 7225 3050
F 0 "R3" V 7029 3050 50  0000 C CNN
F 1 "220R" V 7120 3050 50  0000 C CNN
F 2 "Resistor_THT:R_Axial_DIN0204_L3.6mm_D1.6mm_P7.62mm_Horizontal" H 7225 3050 50  0001 C CNN
F 3 "~" H 7225 3050 50  0001 C CNN
	1    7225 3050
	0    1    1    0   
$EndComp
$Comp
L Device:R_Small R4
U 1 1
P 7225 3650
F 0 "R4" V 7029 3650 50  0000 C CNN
F 1 "220R" V 7120 3650 50  0000 C CNN
F 2 "Resistor_THT:R_Axial_DIN0204_L3.6mm_D1.6mm_P7.62mm_Horizontal" H 7225 3650 50  0001 C CNN
F 3 "~" H 7225 3650 50  0001 C CNN
	1    7225 3650
	0    1    1    0   
$EndComp
$Comp
L Device:R_Small R5
U 1 1
P 7225 4250
F 0 "R5" V 7029 4250 50  0000 C CNN
F 1 "220R" V 7120 4250 50  0000 C CNN
F 2 "Resistor_THT:R_Axial_DIN0204_L3.6mm_D1.6mm_P7.62mm_Horizontal" H 7225 4250 50  0001 C CNN
F 3 "~" H 7225 4250 50  0001 C CNN
	1    7225 4250
	0    1    1    0   
$EndComp
Wire Wire Line
	7050 3050 7125 3050
Wire Wire Line
	7050 3650 7125 3650
Wire Wire Line
	7050 4250 7125 4250
Text GLabel 8850 5850 2    50   Output ~ 0
ALT_STATIC
Text GLabel 6125 5875 2    50   Output ~ 0
GEAR_UP
Text GLabel 3275 6950 2    50   Output ~ 0
GEAR_DOWN
Text GLabel 1900 5925 2    50   Output ~ 0
FLAPS_10
$Comp
L Connector_Generic:Conn_01x03 J13
U 1 1
P 6075 3150
F 0 "J13" H 6155 3192 50  0000 L CNN
F 1 "PINHEADER" H 6155 3101 50  0000 L CNN
F 2 "Connector_PinSocket_2.54mm:PinSocket_1x03_P2.54mm_Vertical" H 6075 3150 50  0001 C CNN
F 3 "~" H 6075 3150 50  0001 C CNN
	1    6075 3150
	1    0    0    -1  
$EndComp
$Comp
L Connector_Generic:Conn_01x03 J17
U 1 1
P 7525 3150
F 0 "J17" H 7605 3192 50  0000 L CNN
F 1 "PINHEADER" H 7605 3101 50  0000 L CNN
F 2 "Connector_PinSocket_2.54mm:PinSocket_1x03_P2.54mm_Vertical" H 7525 3150 50  0001 C CNN
F 3 "~" H 7525 3150 50  0001 C CNN
	1    7525 3150
	1    0    0    -1  
$EndComp
$Comp
L Connector_Generic:Conn_01x03 J18
U 1 1
P 7525 3750
F 0 "J18" H 7605 3792 50  0000 L CNN
F 1 "PINHEADER" H 7605 3701 50  0000 L CNN
F 2 "Connector_PinSocket_2.54mm:PinSocket_1x03_P2.54mm_Vertical" H 7525 3750 50  0001 C CNN
F 3 "~" H 7525 3750 50  0001 C CNN
	1    7525 3750
	1    0    0    -1  
$EndComp
$Comp
L Connector_Generic:Conn_01x03 J19
U 1 1
P 7525 4350
F 0 "J19" H 7605 4392 50  0000 L CNN
F 1 "PINHEADER" H 7605 4301 50  0000 L CNN
F 2 "Connector_PinSocket_2.54mm:PinSocket_1x03_P2.54mm_Vertical" H 7525 4350 50  0001 C CNN
F 3 "~" H 7525 4350 50  0001 C CNN
	1    7525 4350
	1    0    0    -1  
$EndComp
$Comp
L Connector_Generic:Conn_01x03 J12
U 1 1
P 6975 1775
F 0 "J12" H 7055 1817 50  0000 L CNN
F 1 "PINHEADER" H 7055 1726 50  0000 L CNN
F 2 "Connector_PinSocket_2.54mm:PinSocket_1x03_P2.54mm_Vertical" H 6975 1775 50  0001 C CNN
F 3 "~" H 6975 1775 50  0001 C CNN
	1    6975 1775
	1    0    0    -1  
$EndComp
Text GLabel 1800 3025 0    50   Output ~ 0
LED_NOSE
Text GLabel 1800 3125 0    50   Output ~ 0
LED_RIGHT
Text GLabel 1800 3225 0    50   Output ~ 0
LED_LEFT
Text GLabel 1800 2725 0    50   Output ~ 0
PWM1
Text GLabel 1800 2825 0    50   Output ~ 0
PWM2
Text GLabel 1800 2925 0    50   Output ~ 0
PWM3
Text GLabel 5875 3050 0    50   Output ~ 0
PWM1
Text GLabel 5875 3650 0    50   Output ~ 0
PWM2
Text GLabel 3325 5875 2    50   Output ~ 0
FLAPS_20
Text GLabel 7525 5850 2    50   Output ~ 0
GPS-NAV
Text GLabel 1875 6950 2    50   Output ~ 0
FLAPS_UP
Text GLabel 5875 4250 0    50   Output ~ 0
PWM3
Text GLabel 1800 3425 0    50   Output ~ 0
FLAPS_10
$EndSCHEMATC
